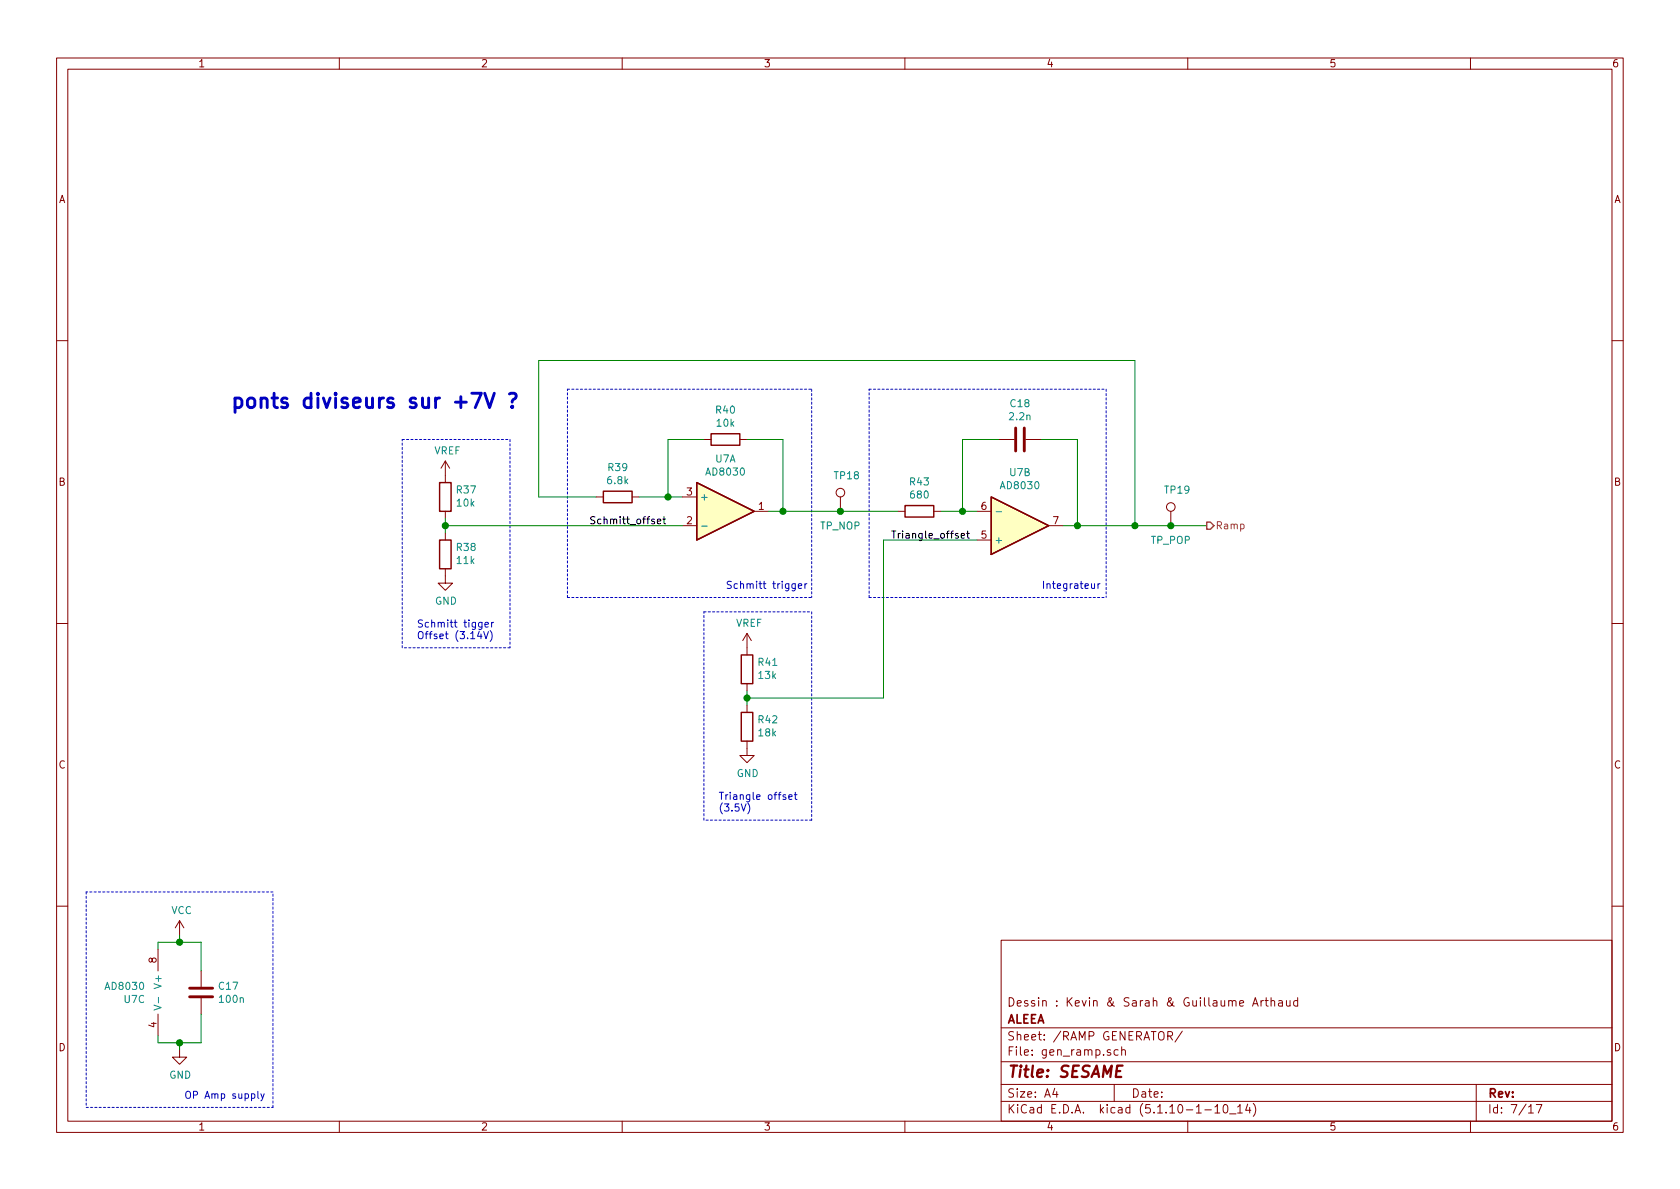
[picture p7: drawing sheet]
<svg xmlns="http://www.w3.org/2000/svg" width="297mm" height="210mm" viewBox="0 0 297 210" stroke-linecap="round" stroke-linejoin="round" font-family="sans-serif">
<g fill="none" stroke="#840000" stroke-width=".18">
<path d="M10 10.3h277v189.9h-277zM12 12.2h273v186.1h-273zM60 10.3v1.9M110 10.3v1.9M160 10.3v1.9M210 10.3v1.9M260 10.3v1.9M10 60.2h2M124.5 77.7h1.2M130.8 77.7h1.3M176.5 77.7h2.8M181.4 77.7h2.7"/>
<path d="M285 60.2h2M78.7 81.5l-.7 1.3M78.7 81.5v3.8M78.7 90.4v1.3M78.7 94.2v1.3M78.7 81.5l.8 1.3M105.4 87.9h1.3M111.8 87.9h1.2M120.6 87.9h2.6M120.6 93h2.6M133.3 90.4h2.6M148.6 87.9v2.5"/>
<path d="M158.7 90.4h1.3M165.1 90.4h1.3M172.7 90.4h2.6M172.7 95.5h2.6M185.4 93h2.6M207 90.4v2.6M10 110.3h2M78.7 100.6v2.5h1.3l-1.3 1.3-1.2-1.3h1.2M132.1 112v3.8M132.1 112l-.8 1.3M132.1 112l.7 1.3M285 110.3h2"/>
<path d="M132.1 131.1v2.5h1.2l-1.2 1.3-1.3-1.3h1.3M132.1 120.9v1.3M132.1 124.7v1.3M10 160.2h2M27.9 167.9v3.8M27.9 179.3v3.8M31.7 162.8l-.7 1.3M31.7 162.8v2.5M31.7 162.8l.8 1.3M35.6 171.7v2.8M35.6 176.5v2.8M177 166.3h108v32h-108z"/>
<path d="M221.5 177.9l.4-1.5 .6 1.5M221.6 177.5h.7M223 176.9v1M223.4 176.9l-.3 .1-.1 .2M223.7 176.9h.5M223.9 176.4v1.3l.3 .2M224.7 177.1l.2-.2 .4 .1 .1 .9M224.7 176.4v1.5M226.1 177h.6v.9M226.7 177.3l-.5 .1-.2 .2 .1 .2 .1 .1 .5-.1M227.5 176.9v.9l.4 .1 .2-.1M228.1 176.9v1"/>
<path d="M229.4 177l-.4-.1-.3 .3 .1 .6 .2 .1 .4-.1M229.4 176.4v1.5M285 160.2h2M31.7 185.7v1.2h1.3l-1.3 1.3-1.2-1.3h1.2M60 198.3v1.9M110 198.3v1.9M160 198.3v1.9M177 194.8h108M177 191.8h108M177 187.8h108M177 181.8h108M186.5 192.5l-.4 1h1"/>
<path d="M186.8 193v1M196.3 185.7a.37 .37 0 0 0-.5 .1v.2l.5 .2 .1 .1-.2 .3-.4-.1M197 191.8v3M197.7 185.7l-.4-.1-.3 .3 .1 .6 .2 .1 .4-.1M198.3 185.7h.1a.37 .37 0 0 1 .6 .1v.8M198.3 185.1v1.5M206.5 183.2l.7-.1 .1-.2v-.3l-.3-.2h-.5v1.5M206.8 183.2l.5 .7M209 182.3l-1.3 2M210 198.3v1.9M213 196.3h1.2M214.8 195.8l.4-.5v1.5"/>
<path d="M214.8 196.8h.9M216.4 195.5l.3-.2a.94 .94 0 0 1 0 1.5l-.4-.3v-.6zM217.4 197h1.1M218.8 195.8l.5-.5v1.5M218.8 196.8h.9M220.6 195.2l-.4 1.1h1M221 195.8v1M221.6 195.1a1.71 1.71 0 0 1 0 2.3M260 198.3v1.9M261 191.8v6.5M270.3 195.8l.4-.5v1.5M270.3 196.8h.8"/>
<path d="M271.6 195.3h1l-.6 1.5"/>
<circle cx="148.6" cy="87.1" r=".76"/>
<circle cx="207" cy="89.7" r=".76"/>
</g>
<path d="M125.7 76.7h5.1v2h-5.1zM77.7 85.3h2.1v5.1h-2.1zM77.7 95.5h2.1v5.1h-2.1zM106.7 86.9h5.1v2h-5.1zM123.2 85.3l10.1 5.1-10.1 5.1zM160 89.4h5.1v2h-5.1zM175.3 87.9l10.1 5.1-10.1 5zM131.1 115.8h2v5.1h-2zM131.1 126h2v5.1h-2z" fill="none" stroke="#840000" stroke-width=".25"/>
<path d="M179.6 75.7v4.1M181.1 75.7v4.1M33.5 176.3h4.1M33.5 174.7h4.1" fill="none" stroke="#840000" stroke-width=".51"/>
<path d="M124.1 93h.9M176.1 90.5h1M27.2 177.7l1.3 .5-1.3 .4M28 176.4v.9" fill="none" stroke="#008484" stroke-width=".18"/>
<g fill="#ffffc2" stroke="#ffffc2" stroke-width=".18">
<path d="M123.2 85.3l10.1 5.1-10.1 5.1z"/>
<path d="M175.3 87.9l10.1 5.1-10.1 5z"/>
</g>
<g fill="none" stroke="#0000c2" stroke-width=".18" stroke-dasharray=".4 .4">
<path d="M71.1 77.7h19.1M90.2 77.7v36.8M100.3 68.8h43.2M143.5 68.8v36.9M153.7 68.8h41.9M195.6 68.8v36.9M71.1 114.5v-36.8M90.2 114.5h-19.1M100.3 105.7v-36.9M100.3 105.7h43.2M124.5 108.2h19M143.5 108.2v36.8"/>
<path d="M153.7 105.7v-36.9M153.7 105.7h41.9M15.2 157.7v38.1M48.3 157.7h-33.1M124.5 145v-36.8M143.5 145h-19M15.2 195.8h33.1M48.3 195.8v-38.1"/>
</g>
<g fill="none" stroke="#008400" stroke-width=".18">
<path d="M124.5 77.7h-6.4v10.2M132.1 77.7h6.3v12.7M176.5 77.7h-6.3v12.7M184.1 77.7h6.4v15.3M78.7 93h41.9M78.7 91.7v2.5M105.4 87.9h-10.2v-24.2h105.5v29.3M113 87.9h7.6M135.9 90.4h22.8M166.4 90.4h6.3M172.7 95.5h-16.5v27.9h-24.1M188 93h25.4"/>
<path d="M132.1 122.2v2.5M27.9 167.9v-1.3h7.7v5.1M31.7 165.3v1.3M35.6 179.3v5.1h-7.7v-1.3M31.7 184.4v1.3"/>
</g>
<path d="M213.4 92.3h.6l.6 .7-.6 .6h-.6z" fill="none" stroke="#848400" stroke-width=".25"/>
<path d="M116.2 92.2l.6-.1v-.3h-.4l-.2 .2 .1 .6h.5M117.2 91.8h.5M117.4 91.4v1.1l.3 .1M170 94.7l.5-.1v-.2l-.4-.1-.1 .2v.6h.5M170.9 94.3h.5M171.1 93.9v1.1l.3 .2" fill="none" stroke="#000" stroke-width=".18"/>
<g fill="none" stroke="#0000c2" stroke-width=".18">
<path d="M84.7 111.6l-.3 .9h.8M85.2 110.1v1.1l-.2 .1-.3-.1M85.2 110.1h-.3l-.3 .2 .1 .5h.5M85.5 111.7l.4 1.2 .5-1.2M85.8 110.5l.6-.1-.1-.3h-.4l-.1 .1v.6h.5M86.7 111.5a1.47 1.47 0 0 1 0 1.9M86.9 110.1v.8M87.3 110.1h-.3l-.1 .2M140.6 103.2v1l-.2 .3-.3-.1M140.6 103.3l-.3-.1-.3 .2 .1 .6h.5M141.1 103.6l.7-.1-.1-.2-.4-.1-.2 .2 .1 .6h.5M142.3 103.2v.9"/>
<path d="M142.7 103.2l-.3 .1-.1 .1M193 103.2v.8l.3 .1 .2-.2M193.5 103.2v.9M194.1 103.2v.9M194.5 103.2l-.4 .2M132.2 142a1.47 1.47 0 0 1 0 1.9M138.9 140.6l-.3-.1-.2 .2 .1 .2 .4 .1v.3h-.5M139.5 140.9l.6-.1-.1-.2-.4-.1-.1 .2v.6h.5M140.4 140.5h.5M140.6 140.1v1.1l.3 .2M32.9 193.2a.42 .42 0 0 1 .7 0 .83 .83 0 0 1-.2 1h-.4a.93 .93 0 0 1-.1-1z"/>
</g>
<path d="M83.4 69.5h1.7l-1.1 2.6M85.7 69.5l.9 2.6 .8-2.6M90.1 69.7l.2-.2h.6a.63 .63 0 0 1 .4 .7 .63 .63 0 0 1-.6 .5l-.1 .4M90.6 71.8l.1 .2-.1 .1-.2-.1 .2-.2v.3" fill="none" stroke="#0000c2" stroke-width=".51"/>
<g fill="#008400" stroke="#008400" stroke-width=".25">
<circle cx="138.4" cy="90.4" r=".51"/>
<circle cx="31.8" cy="184.4" r=".51"/>
<circle cx="78.7" cy="93" r=".51"/>
<circle cx="118.1" cy="87.9" r=".51"/>
<circle cx="31.8" cy="166.6" r=".51"/>
<circle cx="170.2" cy="90.4" r=".51"/>
<circle cx="132.1" cy="123.4" r=".51"/>
<circle cx="190.5" cy="93" r=".51"/>
<circle cx="207" cy="93" r=".51"/>
<circle cx="200.7" cy="93" r=".51"/>
<circle cx="148.6" cy="90.4" r=".51"/>
</g>
<text font-size="3.5" fill="#0000c2" x="40.6" y="72.2">ponts diviseurs sur +7V ?</text>
<text font-size="2.8" fill="#840000" x="178" y="190.5">Title: SESAME</text>
<g font-size="2.1" fill="#840000">
<text x="178" y="178">Dessin : Kevin &amp; Sarah &amp; Guillaume Arthaud</text>
<text x="178" y="184">Sheet: /RAMP GENERATOR/</text>
<text x="178" y="181">ALEEA</text>
<text x="178" y="186.7">File: gen_ramp.sch</text>
<text x="178" y="196.9">KiCad E.D.A. kicad (5.1.10-1-10_14)</text>
<text x="178" y="194.1">Size: A4</text>
<text x="200" y="194.1">Date:</text>
<text x="263" y="194.1">Rev:</text>
<text x="263" y="196.9">Id: 7/17</text>
</g>
<g font-size="1.8" fill="#840000">
<text x="35" y="11.9">1</text>
<text x="85" y="11.9">2</text>
<text x="135" y="11.9">3</text>
<text x="185" y="11.9">4</text>
<text x="235" y="11.9">5</text>
<text x="285" y="11.9">6</text>
<text x="10.4" y="35.9">A</text>
<text x="285.4" y="35.9">A</text>
<text x="10.4" y="85.9">B</text>
<text x="121.4" y="87.6">3</text>
<text x="285.4" y="85.9">B</text>
<text x="121.4" y="92.7">2</text>
<text x="134.1" y="90.2">1</text>
<text x="173.5" y="95.2">5</text>
<text x="173.5" y="90.2">6</text>
<text x="186.2" y="92.7">7</text>
<text x="10.4" y="135.9">C</text>
<text x="285.4" y="135.9">C</text>
<text x="27.7" y="170.3" transform="rotate(-90 27.7 170.3)">8</text>
<text x="10.4" y="185.9">D</text>
<text x="27.7" y="181.7" transform="rotate(-90 27.7 181.7)">4</text>
<text x="285.4" y="185.9">D</text>
<text x="35" y="199.9">1</text>
<text x="85" y="199.9">2</text>
<text x="135" y="199.9">3</text>
<text x="185" y="199.9">4</text>
<text x="235" y="199.9">5</text>
<text x="285" y="199.9">6</text>
</g>
<g font-size="1.8" fill="#008484">
<text x="126.6" y="73.1">R40</text>
<text x="126.8" y="75.5">10k</text>
<text x="178.6" y="74.3">2.2n</text>
<text x="178.7" y="72">C18</text>
<text x="76.8" y="80.4">VREF</text>
<text x="107.6" y="83.3">R39</text>
<text x="126.5" y="81.8">U7A</text>
<text x="80.8" y="87.3">R37</text>
<text x="80.8" y="89.6">10k</text>
<text x="107.5" y="85.6">6.8k</text>
<text x="123.7" y="88.5">+</text>
<text x="125" y="84.1">AD8030</text>
<text x="147.6" y="84.8">TP18</text>
<text x="160.9" y="85.8">R43</text>
<text x="161.1" y="88.2">680</text>
<text x="177.1" y="86.5">AD8030</text>
<text x="178.6" y="84.2">U7B</text>
<text x="206" y="87.3">TP19</text>
<text x="145.1" y="93.6">TP_NOP</text>
<text x="80.8" y="97.4">R38</text>
<text x="80.8" y="99.7">11k</text>
<text x="175.8" y="96.1">+</text>
<text x="203.5" y="96.2">TP_POP</text>
<text x="76.9" y="106.9">GND</text>
<text x="130.1" y="110.8">VREF</text>
<text x="134.1" y="117.7">R41</text>
<text x="134.2" y="120.1">13k</text>
<text x="134.1" y="127.9">R42</text>
<text x="134.2" y="130.2">18k</text>
<text x="130.3" y="137.4">GND</text>
<text x="30.3" y="161.6">VCC</text>
<text x="18.8" y="175.1">AD8030</text>
<text x="22" y="177.4">U7C</text>
<text x="28.6" y="174.4" transform="rotate(-90 28.6 174.4)">V+</text>
<text x="38.8" y="175">C17</text>
<text x="38.9" y="177.3">100n</text>
<text x="29.9" y="190.7">GND</text>
</g>
<g font-size="1.8">
<text x="104.1" y="92.7">Schmitt_offset</text>
<text x="157.5" y="95.2">Triangle_offset</text>
</g>
<text font-size="1.8" fill="#848400" x="214.9" y="93.6">Ramp</text>
<g font-size="1.8" fill="#0000c2">
<text x="128.3" y="104.1">Schmitt trigger</text>
<text x="184.1" y="104.1">Integrateur</text>
<text x="73.7" y="111">Schmitt tigger</text>
<text x="73.7" y="113">Offset (3.14V)</text>
<text x="127" y="141.4">Triangle offset</text>
<text x="127" y="143.5">(3.5V)</text>
</g>
<text font-size="1.7" fill="#0000c2" x="34.1" y="194.3">OP Amp supply</text>
</svg>
